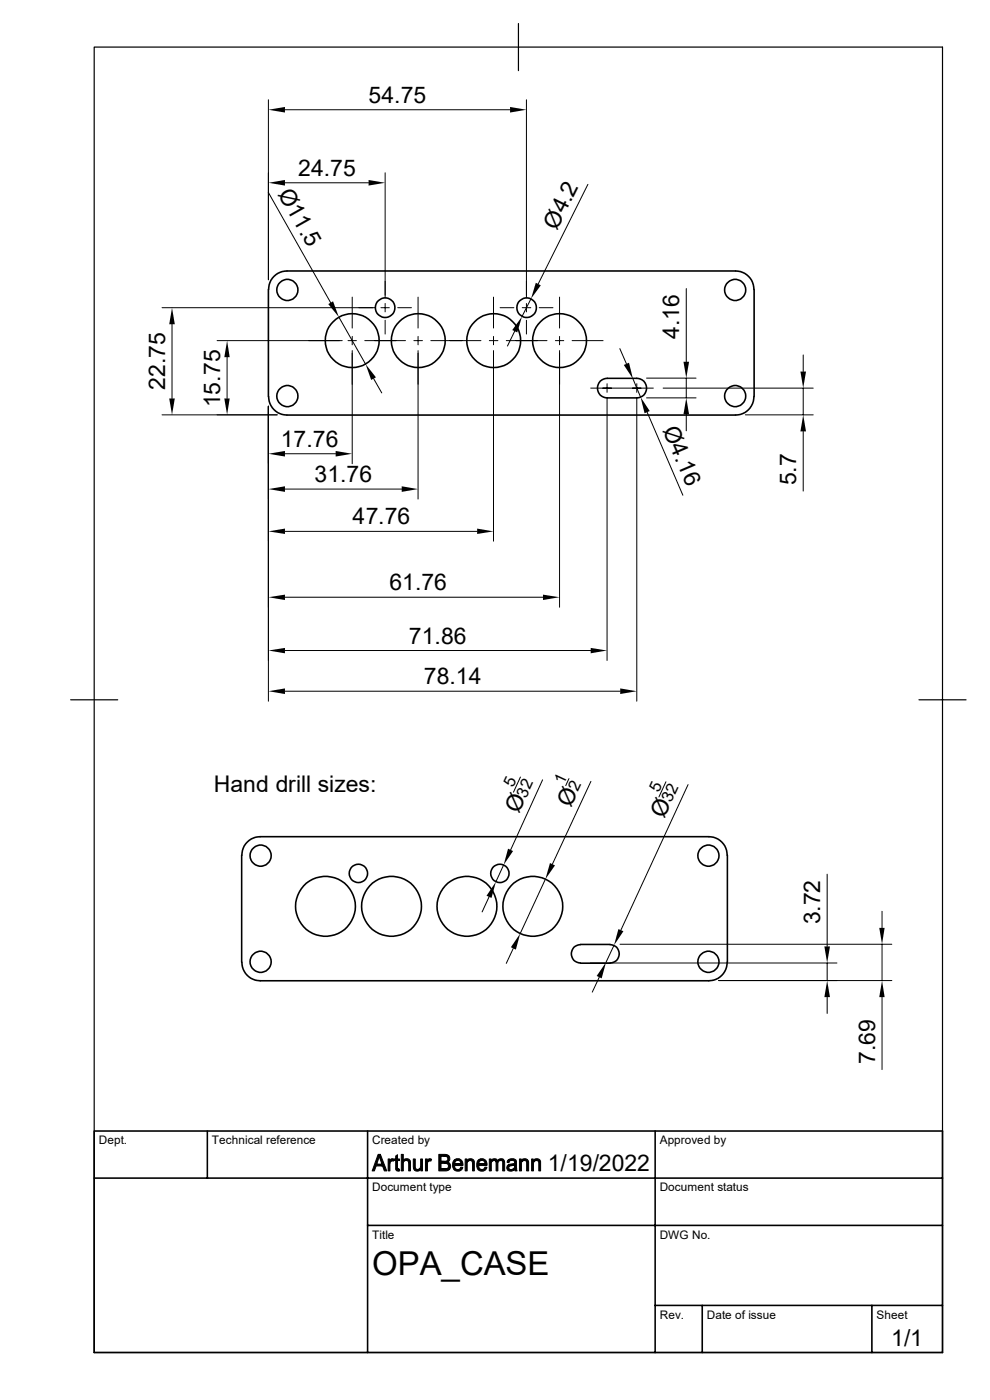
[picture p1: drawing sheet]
<svg xmlns="http://www.w3.org/2000/svg" width="210mm" height="297mm" viewBox="0 0 210 297" stroke-linecap="round" stroke-linejoin="round" font-family="sans-serif">
<g fill="none" stroke="#000" stroke-width=".34">
<path d="M58.1 58.6l1.3-.8 1.5-.3h95.1a4 4 0 0 1 4 3.9l-.1 22.7a3.9 3.9 0 0 1-3.9 4h-95.1a4 4 0 0 1-4-4l.1-22.7 .3-1.5zM127.3 80.9l.7-.5 .8-.1h6.3a2.07 2.07 0 0 1 2.1 2 2.07 2.07 0 0 1-2.1 2.1h-6.3a2.1 2.1 0 0 1-1.9-1.3 2.1 2.1 0 0 1 .4-2.2zM154.3 181.4a3.9 3.9 0 0 0-3.9-3.9h-95.2a4 4 0 0 0-3.9 3.9v22.7a3.9 3.9 0 0 0 3.9 4h95.2a3.9 3.9 0 0 0 3.9-4M154.3 181.4v22.7M123.1 204.3h6.3M123.1 200.4h6.3M123.1 200.4a1.95 1.95 0 0 0-1.9 2 1.95 1.95 0 0 0 1.9 1.9M129.4 200.4a1.95 1.95 0 0 1 2 2 1.95 1.95 0 0 1-2 1.9M20 239.9h179.9v47h-179.9zM44 239.9v10M78 239.9v47M139 239.9v47"/>
<path d="M20 249.9h179.9M78 260h121.9M139 276.9h60.9M149 276.9v10M185 276.9v10"/>
<circle cx="61" cy="61.5" r="2.24"/>
<circle cx="74.7" cy="72.3" r="5.7"/>
<circle cx="81.7" cy="65.3" r="2.06"/>
<circle cx="88.7" cy="72.3" r="5.7"/>
<circle cx="104.7" cy="72.3" r="5.7"/>
<circle cx="111.7" cy="65.3" r="2.06"/>
<circle cx="118.7" cy="72.3" r="5.7"/>
<circle cx="156" cy="61.5" r="2.24"/>
<circle cx="61" cy="84" r="2.24"/>
<circle cx="156" cy="84" r="2.24"/>
<circle cx="55.3" cy="181.5" r="2.24"/>
<circle cx="69" cy="192.3" r="6.4"/>
<circle cx="76" cy="185.3" r="1.95"/>
<circle cx="83.1" cy="192.3" r="6.4"/>
<circle cx="99.1" cy="192.3" r="6.4"/>
<circle cx="106" cy="185.3" r="1.95"/>
<circle cx="113" cy="192.3" r="6.4"/>
<circle cx="150.3" cy="181.5" r="2.24"/>
<circle cx="55.3" cy="204" r="2.24"/>
<circle cx="150.3" cy="204" r="2.24"/>
</g>
<path d="M20 10h179.9v276.9h-179.9zM110 5v10M15 148.5h10M194.9 148.5h10" fill="none" stroke="#000" stroke-width=".25"/>
<g fill="#000" stroke="#000" stroke-width=".21">
<path d="M80.2 244.9h.5l-.3 .4-.5 1.7 1.3 .4h-1.4l-.4 1h-.4z" fill-rule="evenodd"/>
<path d="M80.7 244.9l1.3 3.5h-.5l-.3-1-1.3-.4h1.1l-.6-1.7z" fill-rule="evenodd"/>
<path d="M82.3 245.9h.4v.4h.5h-.3l-.1 .4-.1 1.7h-.4z" fill-rule="evenodd"/>
<path d="M82.8 246l.3-.2 .5 .2-.1 .3h-.8z" fill-rule="evenodd"/>
<path d="M83.9 245.2l.4-.2v.9h.5v.3h-.5v1.6l.1 .2h.2h-.7v-1.8h-.2v-.3h.2z" fill-rule="evenodd"/>
<path d="M83.9 248h.9v.4h-.6z" fill-rule="evenodd"/>
<path d="M85.1 244.9h.5v1.3h.6l-.6 .3v1.9h-.5z" fill-rule="evenodd"/>
<path d="M85.6 246.1a.85 .85 0 0 1 1-.2 .85 .85 0 0 1 .5 .9v1.6h-.4v-1.7a.44 .44 0 0 0-.5-.5z" fill-rule="evenodd"/>
<path d="M87.7 245.9h.4l.1 2 .3 .2h.7a.85 .85 0 0 1-1.1 .3 .85 .85 0 0 1-.4-1z" fill-rule="evenodd"/>
<path d="M88.6 248.1l.7-.1z" fill-rule="evenodd"/>
<path d="M89.2 245.9h.4v2.5h-.3v-.4h-.4l.3-.6z" fill-rule="evenodd"/>
<path d="M90.3 245.9h.3v.4h.5l-.3 .1-.1 .4v1.6h-.4z" fill-rule="evenodd"/>
<path d="M90.7 246l.4-.2 .5 .2-.2 .3h-.8z" fill-rule="evenodd"/>
<path d="M93.1 244.9h1.6l.6 .3-1.7 .1v1.1h1.5l-.1 .1 .4 .3h-1.8v1.2h1.8l-.2 .2-.5 .2h-1.6z" fill-rule="evenodd"/>
<path d="M94.2 245.3h1.1l.1 .3v.4l-.3 .4h-1.5h.6a.57 .57 0 0 0 .8-.6 .57 .57 0 0 0-.8-.5z" fill-rule="evenodd"/>
<path d="M94.3 246.8h1.1l.2 .4-.2 .8h-1.8h.8a.62 .62 0 0 0 .7-.6 .62 .62 0 0 0-.8-.6z" fill-rule="evenodd"/>
<path d="M96.3 246.2h.8l-.5 .2-.2 .5 1.8 .1v.3h-1.8l.2 .5 .6 .3h-.9a1.75 1.75 0 0 1 0-1.9z" fill-rule="evenodd"/>
<path d="M96.4 246.1a1.06 1.06 0 0 1 1.2-.2 1.06 1.06 0 0 1 .6 1h-1.8h1.4l-.2-.6-.4-.1h-.9z" fill-rule="evenodd"/>
<path d="M96.3 248.1h1.1l.3-.5 .5 .1a1.06 1.06 0 0 1-.8 .8 1.06 1.06 0 0 1-1.1-.4z" fill-rule="evenodd"/>
<path d="M98.7 245.9h.4v.4h.4l-.4 .4v1.7h-.4z" fill-rule="evenodd"/>
<path d="M99.1 246.2h.6z" fill-rule="evenodd"/>
<path d="M99.2 246.1a.84 .84 0 0 1 1-.2 .84 .84 0 0 1 .4 .9v1.6h-.4v-1.9l-.3-.3h-.8z" fill-rule="evenodd"/>
<path d="M101.3 246.3l.9-.1-.6 .3v.4h1.7v.2v.2h-1.8l.2 .5 .5 .3h-.8a1.81 1.81 0 0 1-.1-1.8z" fill-rule="evenodd"/>
<path d="M101.5 246.1a1.1 1.1 0 0 1 1.2-.2 1.1 1.1 0 0 1 .6 1h-1.7h1.3v-.2l-.5-.5z" fill-rule="evenodd"/>
<path d="M101.4 248.1h1.1l.4-.5 .4 .1a1.09 1.09 0 0 1-1.9 .4z" fill-rule="evenodd"/>
<path d="M103.8 245.9h.4v.3l.4 .1-.4 .4v1.7h-.4z" fill-rule="evenodd"/>
<path d="M104.2 246.2h.6z" fill-rule="evenodd"/>
<path d="M104.3 246.1a.81 .81 0 0 1 1.3 .2z" fill-rule="evenodd"/>
<path d="M105.1 246.3l1.1-.1-.4 .1-.1 .3-.1 1.8h-.4v-1.8z" fill-rule="evenodd"/>
<path d="M105.7 246.1a.77 .77 0 0 1 .9-.2 .77 .77 0 0 1 .5 .8v1.7h-.5v-1.9l-.2-.3h-.8z" fill-rule="evenodd"/>
<path d="M107.7 246.2h.9l-.4 .1-.2 .4-.4-.1z" fill-rule="evenodd"/>
<path d="M107.7 247.2l.2-.1h1.2a1.32 1.32 0 0 0-1.1 .6l.2 .4 .9 .1a.88 .88 0 0 1-1.1 .3 .88 .88 0 0 1-.4-1.1z" fill-rule="evenodd"/>
<path d="M108.4 248.1h.8z" fill-rule="evenodd"/>
<path d="M107.8 246.1l.5-.2a.89 .89 0 0 1 1.3 .9l.1 1.6h-.4l-.1-.3h-.5l.4-.3 .1-.7h-1.3l.8-.2a.41 .41 0 0 0 .5-.4 .41 .41 0 0 0-.6-.3h-.9z" fill-rule="evenodd"/>
<path d="M110.2 245.9h.4v.4h.4l-.4 .4v1.7h-.4z" fill-rule="evenodd"/>
<path d="M110.6 246.2h.7z" fill-rule="evenodd"/>
<path d="M110.7 246.1a.86 .86 0 0 1 1-.2 .86 .86 0 0 1 .4 .9v1.6h-.4v-1.9l-.3-.3z" fill-rule="evenodd"/>
<path d="M112.8 245.9h.3v.4h.4l-.2 .1-.1 .4v1.6h-.4z" fill-rule="evenodd"/>
<path d="M113.2 246.2h.6z" fill-rule="evenodd"/>
<path d="M113.2 246.1a.84 .84 0 0 1 1.1-.2 .84 .84 0 0 1 .4 .9v1.6h-.4v-1.9l-.3-.3h-.8z" fill-rule="evenodd"/>
</g>
<g fill="none" stroke="#000" stroke-width=".21">
<path d="M56.9 21.2v38.2M60.5 38.8h17.7M60.5 23.3h47.7M81.7 36.7v26.5M111.7 21.2v42M124.7 39.1l-10.5 21.1M56.9 40.8l13.2 23.4M34.4 65.3h45.2M36.5 68.8v15.7M46.1 72.3h26.5M48.2 75.8v8.7M71.9 67.3l5.7 10"/>
<path d="M73.8 72.3h1.8M74.7 74.4v24M74.7 63v6.6M74.7 71.4v1.8M77.4 72.3h8.6M80.8 65.3h1.8M81.7 64.4v1.8M81.7 67.9v3M84.4 65.3h2.9M87.8 72.3h1.8M88.7 63v6.6M88.7 71.4v1.8"/>
<path d="M88.7 74.4v31.5M91.4 72.3h10.6M103.8 72.3h1.8M104.7 74.4v40.4M104.7 63v6.6M104.7 71.4v1.8M106.1 65.3h2.9M107.4 72.3h8.6M109.2 70.3l-1.5 3.1M110.8 65.3h1.8M111.7 64.4v1.8M111.7 67.9v3"/>
<path d="M112.6 63.4l-1.9 3.7M114.4 65.3h2.9M117.8 72.3h1.8M118.7 63v6.6M118.7 71.4v1.8M118.7 74.4v54.4M121.4 72.3h6.5M131.5 74l1.4 3.2M145.6 61.2v15.6M170.4 75.3v3.5M34.4 88h24.4M56.9 86.2v62.6"/>
<path d="M60.5 96.3h10.7M79.2 80.3l1.8 3.1M125.3 82.3h13.3M128.8 84.4v55.7M128.8 81.4v1.8M134.3 80.4l1.6 3.8M135.1 84.4v64.4M135.1 81.4v1.8M137.2 84.4h10.5M137.2 80.2h10.5M137.3 87.5l7.6 17.6M140.7 82.3h31.8"/>
<path d="M145.6 80.2v4.2M145.6 87.9v3.5M158.1 88h14.4M170.4 82.3v5.7M170.4 91.5v12.7M60.5 103.8h24.7M60.5 112.7h40.7M60.5 126.7h54.7M60.5 138h64.8M60.5 146.6h71.1M110.4 164.8l-1.5 3.3M115.1 165.4l-6.8 14.9"/>
<path d="M120.7 165.2l-.7 1.5M125.3 165.8l-8.1 17.5M141.3 165.9l-1.5 3.2M146 166.5l-14.3 30.9M103.8 190.2l-1.5 3.3M106.8 183.5l-1.6 3.6M115.7 186.5l-5.3 11.5M175.5 185.5v15.3M187.1 193.3v3.5M108.9 201.2l-1.5 3.2M125.2 204.3h52.3M127.1 207.3l-1.5 3.2"/>
<path d="M130.3 200.5l-1.7 3.6M131.5 200.3h57.7M175.5 204.3v3.7M175.5 211.5v3.5M187.1 200.3v7.7M187.1 211.5v15.4M189.2 208h-36.8"/>
</g>
<g fill="#000">
<path d="M56.9 38.8l3.6-.6v1.2zM56.9 23.3l3.6-.6v1.2zM78.2 38.2l3.5 .6-3.5 .6zM108.2 22.7l3.5 .6-3.5 .6zM113.7 60l1 .5-2.1 2.9zM36.5 65.3l.6 3.5h-1.2zM48.2 72.3l.5 3.5h-1.1zM69.6 64.5l1.1-.6 1.2 3.4zM110.7 67.1l-1 3.4-1-.5zM132.3 77.4l1.1-.4 .9 3.4zM145 76.8h1.2l-.6 3.4zM169.8 78.8h1.2l-.6 3.5z"/>
<path d="M35.9 84.5h1.2l-.6 3.5zM47.6 84.5h1.1l-.5 3.5zM56.9 96.3l3.6-.6v1.2zM71.2 95.7l3.5 .6-3.5 .6zM77.6 77.3l2.2 2.8-1.1 .5zM135.9 84.2l1.9 3-1.1 .5zM145.6 84.4l.6 3.5h-1.2zM170.4 88l.6 3.5h-1.2zM56.9 103.8l3.6-.6v1.2zM56.9 112.7l3.6-.6v1.2zM85.2 103.2l3.5 .6-3.5 .6zM101.2 112.1l3.5 .6-3.5 .6z"/>
<path d="M56.9 126.7l3.6-.5v1.1zM56.9 138l3.6-.5v1.1zM115.2 126.2l3.5 .5-3.5 .6zM125.3 137.5l3.5 .5-3.5 .6zM56.9 146.6l3.6-.6v1.2zM131.6 146l3.5 .6-3.5 .6zM105.2 187.1l-.9 3.4-1.1-.5zM107.8 180l1 .6-2 2.9zM116.7 183.1l1 .5-2 2.9zM131.2 197.1l1 .5-1.9 2.9zM186.5 196.8h1.2l-.6 3.5zM110.4 198l-1 3.5-1-.5z"/>
<path d="M128.6 204.1l-1 3.5-1-.5zM175.5 208l.6 3.5h-1.2zM174.9 200.8h1.2l-.6 3.5zM187.1 208l.6 3.5h-1.2z"/>
</g>
<text font-size="7" x="79" y="270.5">OPA_CASE</text>
<g font-size="4.9">
<text x="78.2" y="21.8">54.75</text>
<text x="58.8" y="41.1" transform="rotate(61 58.8 41.1)">Ø11.5</text>
<text x="63.2" y="37.3">24.75</text>
<text x="118.1" y="48.9" transform="rotate(-63 118.1 48.9)">Ø4.2</text>
<text x="144.1" y="71.9" transform="rotate(-90 144.1 71.9)">4.16</text>
<text x="35.1" y="82.7" transform="rotate(-90 35.1 82.7)">22.75</text>
<text x="46.7" y="86.4" transform="rotate(-90 46.7 86.4)">15.75</text>
<text x="59.6" y="94.8">17.76</text>
<text x="140.5" y="91.1" transform="rotate(67 140.5 91.1)">Ø4.16</text>
<text x="66.7" y="102.3">31.76</text>
<text x="168.9" y="103" transform="rotate(-90 168.9 103)">5.7</text>
<text x="74.8" y="111.3">47.76</text>
<text x="82.6" y="125.3">61.76</text>
<text x="86.7" y="136.6">71.86</text>
<text x="89.9" y="145.2">78.14</text>
<text x="45.3" y="168.1">Hand drill sizes:</text>
<text x="110.1" y="172.8" transform="rotate(-65 110.1 172.8)">Ø</text>
<text x="121.1" y="171.4" transform="rotate(-65 121.1 171.4)">Ø</text>
<text x="140.9" y="173.8" transform="rotate(-65 140.9 173.8)">Ø</text>
<text x="174" y="196.1" transform="rotate(-90 174 196.1)">3.72</text>
<text x="185.6" y="225.7" transform="rotate(-90 185.6 225.7)">7.69</text>
<text x="116.2" y="248.5">1/19/2022</text>
<text x="189.1" y="285.6">1/1</text>
</g>
<g font-size="3.5">
<text x="108.9" y="167.2" transform="rotate(-65 108.9 167.2)">5</text>
<text x="119.6" y="166.5" transform="rotate(-65 119.6 166.5)">1</text>
<text x="111.6" y="169.5" transform="rotate(-65 111.6 169.5)">32</text>
<text x="122.6" y="168" transform="rotate(-65 122.6 168)">2</text>
<text x="139.7" y="168.2" transform="rotate(-65 139.7 168.2)">5</text>
<text x="142.4" y="170.4" transform="rotate(-65 142.4 170.4)">32</text>
</g>
<g font-size="2.5">
<text x="21" y="242.7">Dept.</text>
<text x="45" y="242.7">Technical reference</text>
<text x="78.9" y="242.7">Created by</text>
<text x="140" y="242.7">Approved by</text>
<text x="79" y="252.8">Document type</text>
<text x="139.9" y="252.8">Document status</text>
<text x="79" y="262.8">Title</text>
<text x="139.9" y="262.8">DWG No.</text>
<text x="140" y="279.7">Rev.</text>
<text x="149.9" y="279.7">Date of issue</text>
<text x="186" y="279.7">Sheet</text>
</g>
</svg>
